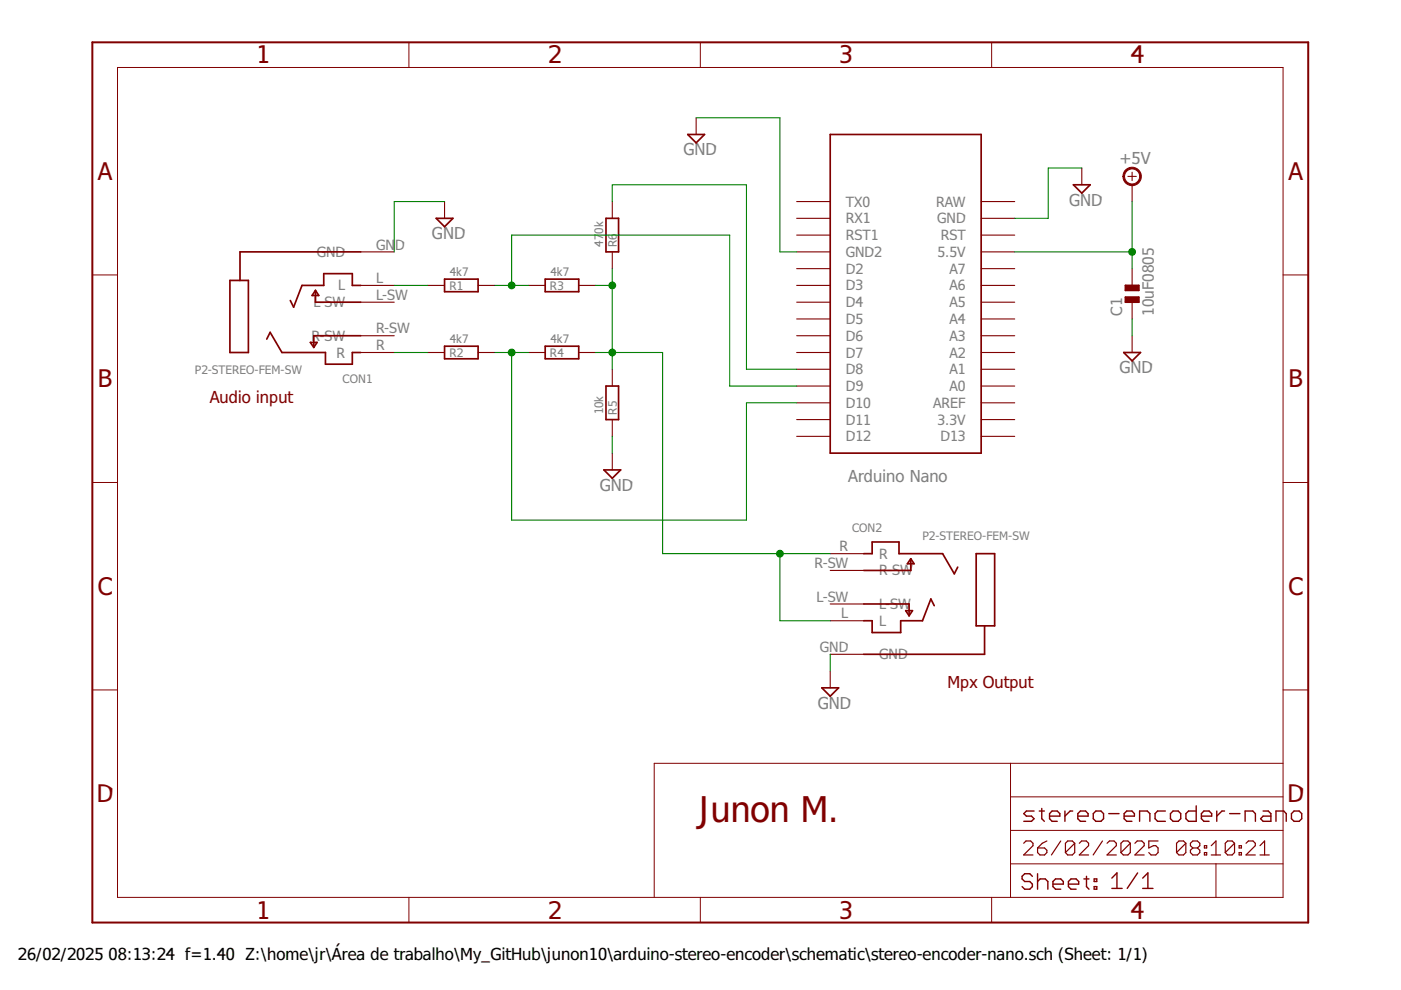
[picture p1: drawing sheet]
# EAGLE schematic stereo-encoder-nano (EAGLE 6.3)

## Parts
C1  10uF0805  C-SMD-0805  [C0805]
CON1  P2-STEREO-FEM-SW  [P2-STEREO-FEM-SW]
CON2  P2-STEREO-FEM-SW  [P2-STEREO-FEM-SW]
R1  4k7  1/4W  [0207/10]
R2  4k7  1/4W  [0207/10]
R3  4k7  1/4W  [0207/10]
R4  4k7  1/4W  [0207/10]
R5  10k  1/4W  [0207/10]
R6  470k  1/4W  [0207/10]
U$1  NANO  [NANO]

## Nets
+5V: C1.2 U$1.5V(5.5V)
GND: C1.1 CON1.GND CON2.GND R5.1 U$1.GND U$1.GND1(GND2)
N$1: R2.2 R4.1 U$1.D10
N$3: CON2.L CON2.R R3.2 R4.2 R5.2 R6.1
N$5: R6.2 U$1.D8
N$8: CON1.L R1.1
N$9: CON1.R R2.1
N$10: R1.2 R3.1 U$1.D9
Unconnected: CON1.L-SW CON1.R-SW CON2.L-SW CON2.R-SW U$1.3.3V U$1.A0 U$1.A1 U$1.A2 U$1.A3 U$1.A4 U$1.A5 U$1.A6 U$1.A7 U$1.AREF U$1.D2 U$1.D3 U$1.D4 U$1.D5 U$1.D6 U$1.D7 U$1.D11 U$1.D12 U$1.D13 U$1.ICSP1 U$1.ICSP2 U$1.ICSP3 U$1.ICSP4 U$1.ICSP5 U$1.ICSP6 U$1.RAW U$1.RST U$1.RST1 U$1.RX1 U$1.TX0

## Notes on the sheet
- Audio input
- Mpx Output
- Junon M.
